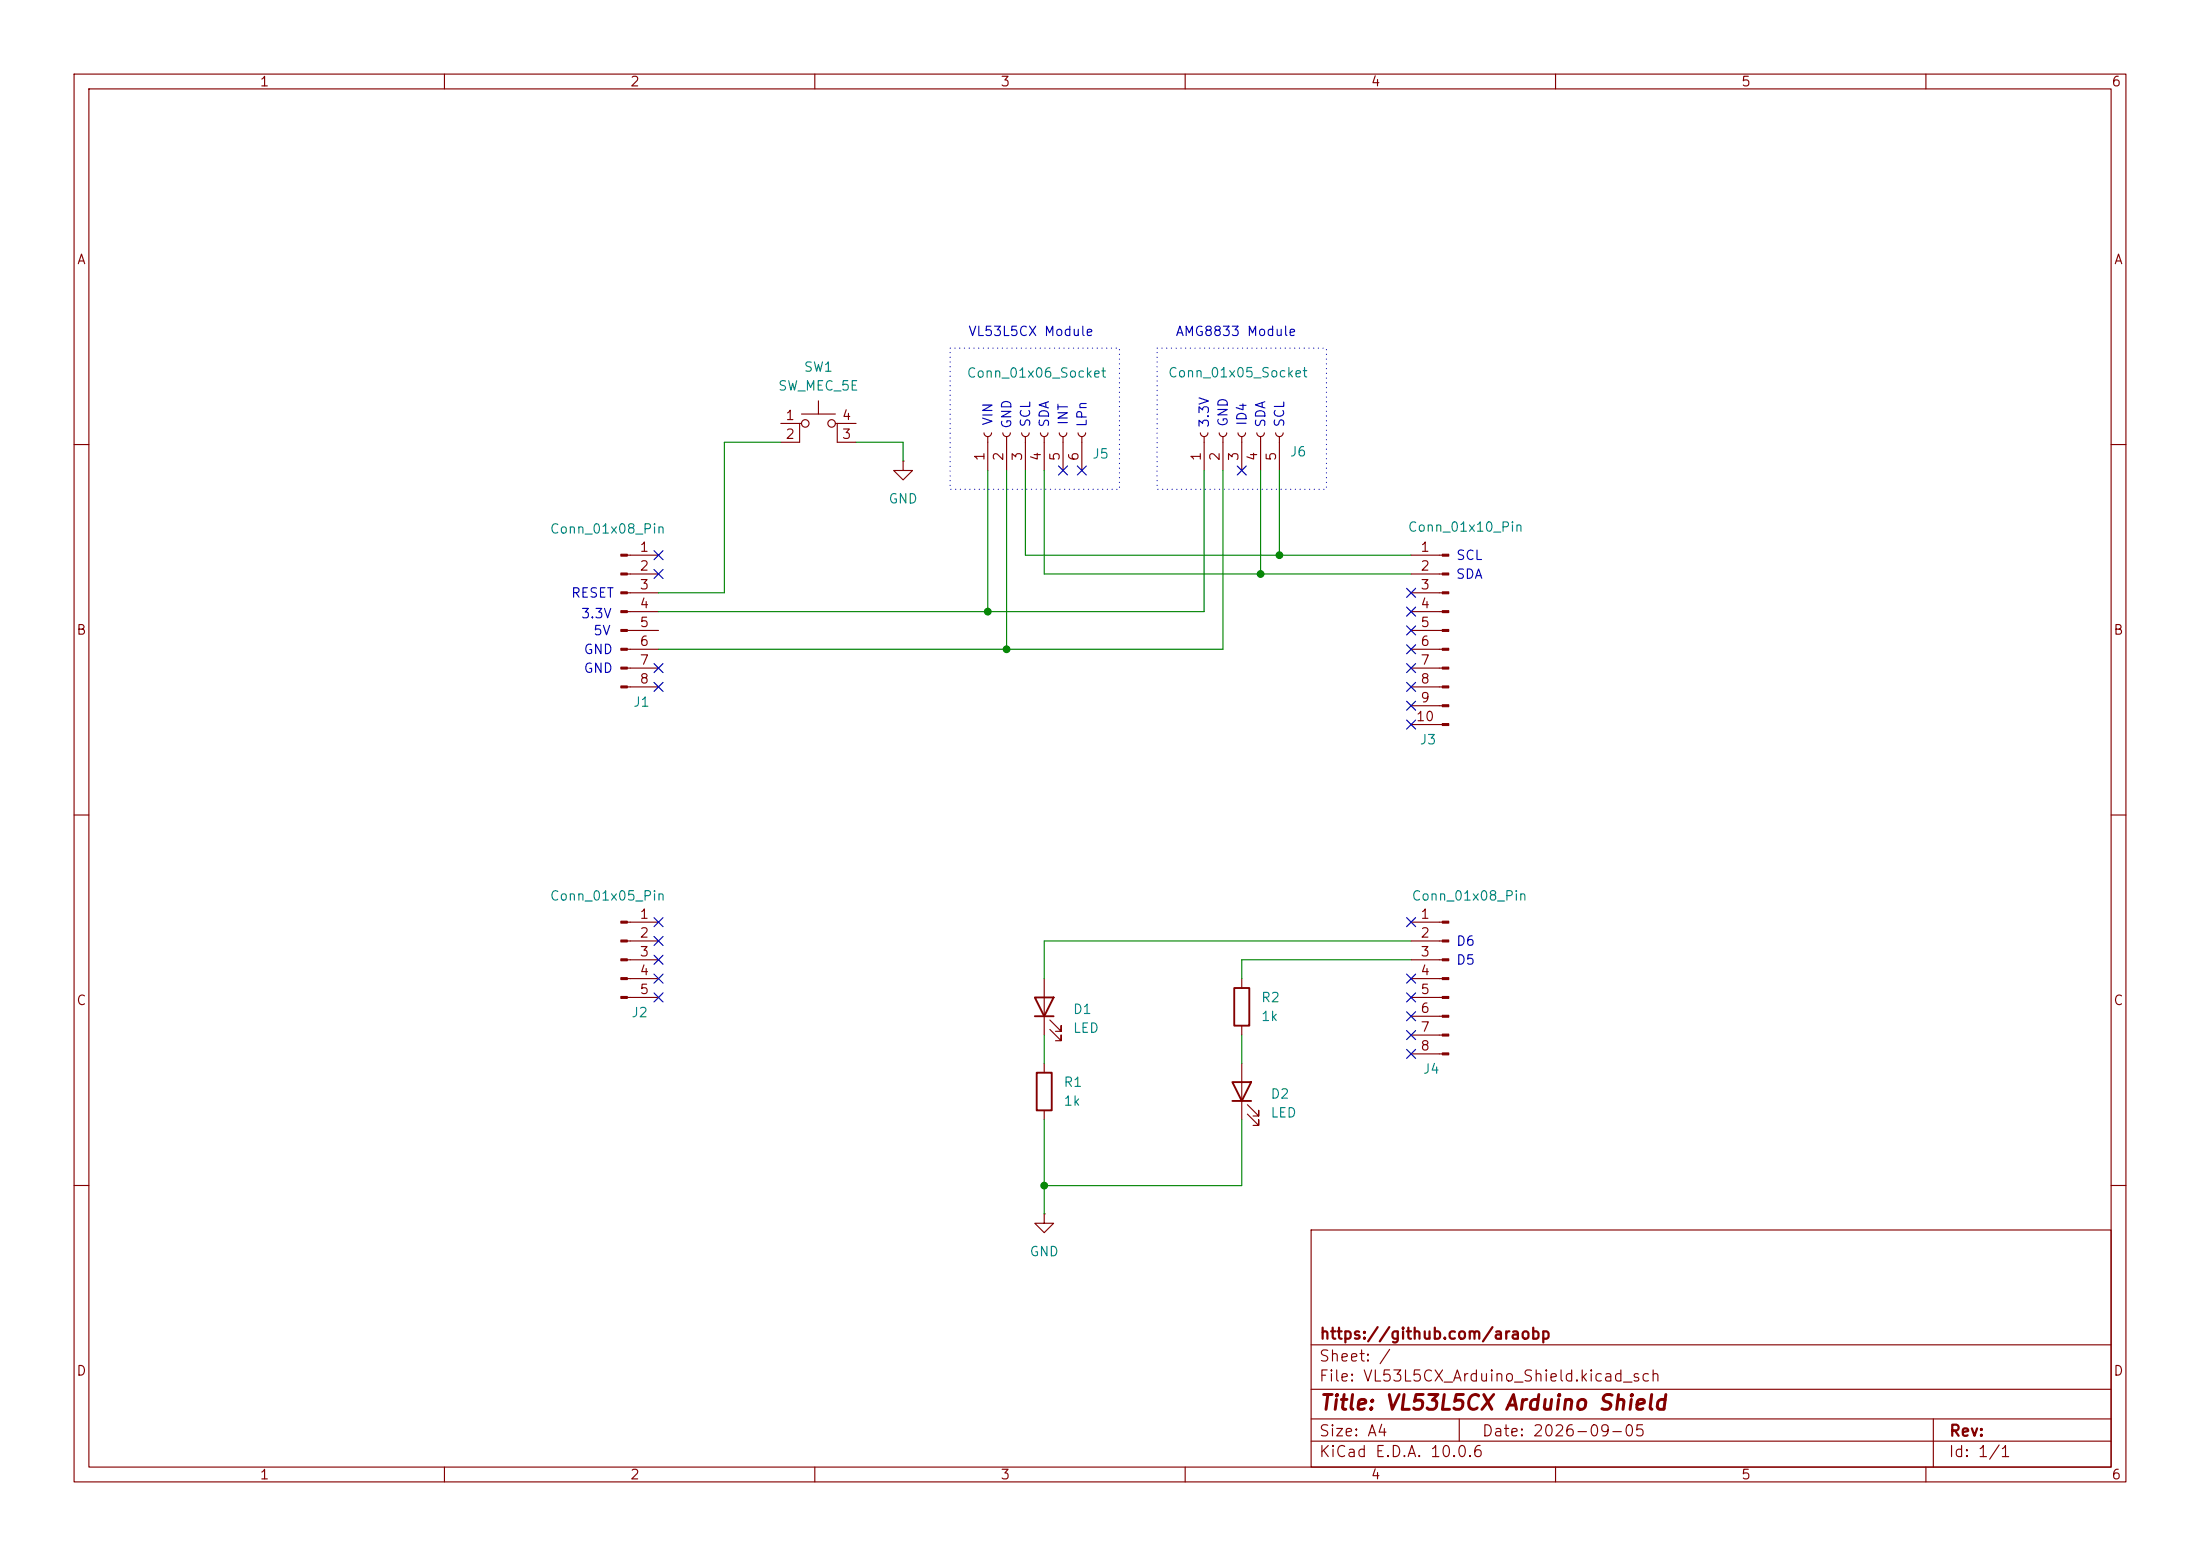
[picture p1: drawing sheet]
(kicad_sch
 (version 20260306)
 (generator "eeschema")
 (generator_version "10.0")
 (paper "A4")
 (title_block
  (title "VL53L5CX Arduino Shield")
  (date "2026-09-05")
  (company "https://github.com/araobp"))
 (lib_symbols
  (symbol "Connector:Conn_01x05_Pin"
   (pin_names
    (offset 1.016) (hide yes)) (exclude_from_sim no) (in_bom yes) (on_board yes)
   (in_pos_files yes)
   (duplicate_pin_numbers_are_jumpers no)
   (property "Reference" "J" (at 0 7.62 0) (show_name no) (do_not_autoplace no) (effects (font (size 1.27 1.27))))
   (property "Value" "Conn_01x05_Pin" (at 0 -7.62 0) (show_name no) (do_not_autoplace no) (effects (font (size 1.27 1.27))))
   (property "Footprint" "" (at 0 0 0) (show_name no) (do_not_autoplace no) (hide yes) (effects (font (size 1.27 1.27))))
   (property "Datasheet" "" (at 0 0 0) (show_name no) (do_not_autoplace no) (hide yes) (effects (font (size 1.27 1.27))))
   (property "Description" "Generic connector, single row, 01x05, script generated" (at 0 0 0) (show_name no) (do_not_autoplace no) (hide yes) (effects (font (size 1.27 1.27))))
   (property "ki_locked" "" (at 0 0 0) (show_name no) (do_not_autoplace no) (effects (font (size 1.27 1.27))))
   (symbol "Conn_01x05_Pin_1_1"
    (rectangle (start 0.8636 5.207) (end 0 4.953) (stroke (width 0.1524) (type default)) (fill (type outline)))
    (rectangle (start 0.8636 2.667) (end 0 2.413) (stroke (width 0.1524) (type default)) (fill (type outline)))
    (rectangle (start 0.8636 0.127) (end 0 -0.127) (stroke (width 0.1524) (type default)) (fill (type outline)))
    (rectangle (start 0.8636 -2.413) (end 0 -2.667) (stroke (width 0.1524) (type default)) (fill (type outline)))
    (rectangle (start 0.8636 -4.953) (end 0 -5.207) (stroke (width 0.1524) (type default)) (fill (type outline)))
    (polyline (pts (xy 1.27 5.08) (xy 0.8636 5.08)) (stroke (width 0.1524) (type default)) (fill (type none)))
    (polyline (pts (xy 1.27 2.54) (xy 0.8636 2.54)) (stroke (width 0.1524) (type default)) (fill (type none)))
    (polyline (pts (xy 1.27 0) (xy 0.8636 0)) (stroke (width 0.1524) (type default)) (fill (type none)))
    (polyline (pts (xy 1.27 -2.54) (xy 0.8636 -2.54)) (stroke (width 0.1524) (type default)) (fill (type none)))
    (polyline (pts (xy 1.27 -5.08) (xy 0.8636 -5.08)) (stroke (width 0.1524) (type default)) (fill (type none)))
    (pin passive line (at 5.08 5.08 180) (length 3.81) (name "Pin_1" (effects (font (size 1.27 1.27)))) (number "1" (effects (font (size 1.27 1.27)))))
    (pin passive line (at 5.08 2.54 180) (length 3.81) (name "Pin_2" (effects (font (size 1.27 1.27)))) (number "2" (effects (font (size 1.27 1.27)))))
    (pin passive line (at 5.08 0 180) (length 3.81) (name "Pin_3" (effects (font (size 1.27 1.27)))) (number "3" (effects (font (size 1.27 1.27)))))
    (pin passive line (at 5.08 -2.54 180) (length 3.81) (name "Pin_4" (effects (font (size 1.27 1.27)))) (number "4" (effects (font (size 1.27 1.27)))))
    (pin passive line (at 5.08 -5.08 180) (length 3.81) (name "Pin_5" (effects (font (size 1.27 1.27)))) (number "5" (effects (font (size 1.27 1.27))))))
   (embedded_fonts no))
  (symbol "Connector:Conn_01x05_Socket"
   (pin_names
    (offset 1.016) (hide yes)) (exclude_from_sim no) (in_bom yes) (on_board yes)
   (in_pos_files yes)
   (duplicate_pin_numbers_are_jumpers no)
   (property "Reference" "J" (at 0 7.62 0) (show_name no) (do_not_autoplace no) (effects (font (size 1.27 1.27))))
   (property "Value" "Conn_01x05_Socket" (at 0 -7.62 0) (show_name no) (do_not_autoplace no) (effects (font (size 1.27 1.27))))
   (property "Footprint" "" (at 0 0 0) (show_name no) (do_not_autoplace no) (hide yes) (effects (font (size 1.27 1.27))))
   (property "Datasheet" "" (at 0 0 0) (show_name no) (do_not_autoplace no) (hide yes) (effects (font (size 1.27 1.27))))
   (property "Description" "Generic connector, single row, 01x05, script generated" (at 0 0 0) (show_name no) (do_not_autoplace no) (hide yes) (effects (font (size 1.27 1.27))))
   (property "ki_locked" "" (at 0 0 0) (show_name no) (do_not_autoplace no) (effects (font (size 1.27 1.27))))
   (symbol "Conn_01x05_Socket_1_1"
    (polyline (pts (xy -1.27 5.08) (xy -0.508 5.08)) (stroke (width 0.1524) (type default)) (fill (type none)))
    (polyline (pts (xy -1.27 2.54) (xy -0.508 2.54)) (stroke (width 0.1524) (type default)) (fill (type none)))
    (polyline (pts (xy -1.27 0) (xy -0.508 0)) (stroke (width 0.1524) (type default)) (fill (type none)))
    (polyline (pts (xy -1.27 -2.54) (xy -0.508 -2.54)) (stroke (width 0.1524) (type default)) (fill (type none)))
    (polyline (pts (xy -1.27 -5.08) (xy -0.508 -5.08)) (stroke (width 0.1524) (type default)) (fill (type none)))
    (arc (start 0 4.572) (mid -0.5058 5.08) (end 0 5.588) (stroke (width 0.1524) (type default)) (fill (type none)))
    (arc (start 0 2.032) (mid -0.5058 2.54) (end 0 3.048) (stroke (width 0.1524) (type default)) (fill (type none)))
    (arc (start 0 -0.508) (mid -0.5058 0) (end 0 0.508) (stroke (width 0.1524) (type default)) (fill (type none)))
    (arc (start 0 -3.048) (mid -0.5058 -2.54) (end 0 -2.032) (stroke (width 0.1524) (type default)) (fill (type none)))
    (arc (start 0 -5.588) (mid -0.5058 -5.08) (end 0 -4.572) (stroke (width 0.1524) (type default)) (fill (type none)))
    (pin passive line (at -5.08 5.08 0) (length 3.81) (name "Pin_1" (effects (font (size 1.27 1.27)))) (number "1" (effects (font (size 1.27 1.27)))))
    (pin passive line (at -5.08 2.54 0) (length 3.81) (name "Pin_2" (effects (font (size 1.27 1.27)))) (number "2" (effects (font (size 1.27 1.27)))))
    (pin passive line (at -5.08 0 0) (length 3.81) (name "Pin_3" (effects (font (size 1.27 1.27)))) (number "3" (effects (font (size 1.27 1.27)))))
    (pin passive line (at -5.08 -2.54 0) (length 3.81) (name "Pin_4" (effects (font (size 1.27 1.27)))) (number "4" (effects (font (size 1.27 1.27)))))
    (pin passive line (at -5.08 -5.08 0) (length 3.81) (name "Pin_5" (effects (font (size 1.27 1.27)))) (number "5" (effects (font (size 1.27 1.27))))))
   (embedded_fonts no))
  (symbol "Connector:Conn_01x06_Socket"
   (pin_names
    (offset 1.016) (hide yes)) (exclude_from_sim no) (in_bom yes) (on_board yes)
   (in_pos_files yes)
   (duplicate_pin_numbers_are_jumpers no)
   (property "Reference" "J" (at 0 7.62 0) (show_name no) (do_not_autoplace no) (effects (font (size 1.27 1.27))))
   (property "Value" "Conn_01x06_Socket" (at 0 -10.16 0) (show_name no) (do_not_autoplace no) (effects (font (size 1.27 1.27))))
   (property "Footprint" "" (at 0 0 0) (show_name no) (do_not_autoplace no) (hide yes) (effects (font (size 1.27 1.27))))
   (property "Datasheet" "" (at 0 0 0) (show_name no) (do_not_autoplace no) (hide yes) (effects (font (size 1.27 1.27))))
   (property "Description" "Generic connector, single row, 01x06, script generated" (at 0 0 0) (show_name no) (do_not_autoplace no) (hide yes) (effects (font (size 1.27 1.27))))
   (property "ki_locked" "" (at 0 0 0) (show_name no) (do_not_autoplace no) (effects (font (size 1.27 1.27))))
   (symbol "Conn_01x06_Socket_1_1"
    (polyline (pts (xy -1.27 5.08) (xy -0.508 5.08)) (stroke (width 0.1524) (type default)) (fill (type none)))
    (polyline (pts (xy -1.27 2.54) (xy -0.508 2.54)) (stroke (width 0.1524) (type default)) (fill (type none)))
    (polyline (pts (xy -1.27 0) (xy -0.508 0)) (stroke (width 0.1524) (type default)) (fill (type none)))
    (polyline (pts (xy -1.27 -2.54) (xy -0.508 -2.54)) (stroke (width 0.1524) (type default)) (fill (type none)))
    (polyline (pts (xy -1.27 -5.08) (xy -0.508 -5.08)) (stroke (width 0.1524) (type default)) (fill (type none)))
    (polyline (pts (xy -1.27 -7.62) (xy -0.508 -7.62)) (stroke (width 0.1524) (type default)) (fill (type none)))
    (arc (start 0 4.572) (mid -0.5058 5.08) (end 0 5.588) (stroke (width 0.1524) (type default)) (fill (type none)))
    (arc (start 0 2.032) (mid -0.5058 2.54) (end 0 3.048) (stroke (width 0.1524) (type default)) (fill (type none)))
    (arc (start 0 -0.508) (mid -0.5058 0) (end 0 0.508) (stroke (width 0.1524) (type default)) (fill (type none)))
    (arc (start 0 -3.048) (mid -0.5058 -2.54) (end 0 -2.032) (stroke (width 0.1524) (type default)) (fill (type none)))
    (arc (start 0 -5.588) (mid -0.5058 -5.08) (end 0 -4.572) (stroke (width 0.1524) (type default)) (fill (type none)))
    (arc (start 0 -8.128) (mid -0.5058 -7.62) (end 0 -7.112) (stroke (width 0.1524) (type default)) (fill (type none)))
    (pin passive line (at -5.08 5.08 0) (length 3.81) (name "Pin_1" (effects (font (size 1.27 1.27)))) (number "1" (effects (font (size 1.27 1.27)))))
    (pin passive line (at -5.08 2.54 0) (length 3.81) (name "Pin_2" (effects (font (size 1.27 1.27)))) (number "2" (effects (font (size 1.27 1.27)))))
    (pin passive line (at -5.08 0 0) (length 3.81) (name "Pin_3" (effects (font (size 1.27 1.27)))) (number "3" (effects (font (size 1.27 1.27)))))
    (pin passive line (at -5.08 -2.54 0) (length 3.81) (name "Pin_4" (effects (font (size 1.27 1.27)))) (number "4" (effects (font (size 1.27 1.27)))))
    (pin passive line (at -5.08 -5.08 0) (length 3.81) (name "Pin_5" (effects (font (size 1.27 1.27)))) (number "5" (effects (font (size 1.27 1.27)))))
    (pin passive line (at -5.08 -7.62 0) (length 3.81) (name "Pin_6" (effects (font (size 1.27 1.27)))) (number "6" (effects (font (size 1.27 1.27))))))
   (embedded_fonts no))
  (symbol "Connector:Conn_01x08_Pin"
   (pin_names
    (offset 1.016) (hide yes)) (exclude_from_sim no) (in_bom yes) (on_board yes)
   (in_pos_files yes)
   (duplicate_pin_numbers_are_jumpers no)
   (property "Reference" "J" (at 0 10.16 0) (show_name no) (do_not_autoplace no) (effects (font (size 1.27 1.27))))
   (property "Value" "Conn_01x08_Pin" (at 0 -12.7 0) (show_name no) (do_not_autoplace no) (effects (font (size 1.27 1.27))))
   (property "Footprint" "" (at 0 0 0) (show_name no) (do_not_autoplace no) (hide yes) (effects (font (size 1.27 1.27))))
   (property "Datasheet" "" (at 0 0 0) (show_name no) (do_not_autoplace no) (hide yes) (effects (font (size 1.27 1.27))))
   (property "Description" "Generic connector, single row, 01x08, script generated" (at 0 0 0) (show_name no) (do_not_autoplace no) (hide yes) (effects (font (size 1.27 1.27))))
   (property "ki_locked" "" (at 0 0 0) (show_name no) (do_not_autoplace no) (effects (font (size 1.27 1.27))))
   (symbol "Conn_01x08_Pin_1_1"
    (rectangle (start 0.8636 7.747) (end 0 7.493) (stroke (width 0.1524) (type default)) (fill (type outline)))
    (rectangle (start 0.8636 5.207) (end 0 4.953) (stroke (width 0.1524) (type default)) (fill (type outline)))
    (rectangle (start 0.8636 2.667) (end 0 2.413) (stroke (width 0.1524) (type default)) (fill (type outline)))
    (rectangle (start 0.8636 0.127) (end 0 -0.127) (stroke (width 0.1524) (type default)) (fill (type outline)))
    (rectangle (start 0.8636 -2.413) (end 0 -2.667) (stroke (width 0.1524) (type default)) (fill (type outline)))
    (rectangle (start 0.8636 -4.953) (end 0 -5.207) (stroke (width 0.1524) (type default)) (fill (type outline)))
    (rectangle (start 0.8636 -7.493) (end 0 -7.747) (stroke (width 0.1524) (type default)) (fill (type outline)))
    (rectangle (start 0.8636 -10.033) (end 0 -10.287) (stroke (width 0.1524) (type default)) (fill (type outline)))
    (polyline (pts (xy 1.27 7.62) (xy 0.8636 7.62)) (stroke (width 0.1524) (type default)) (fill (type none)))
    (polyline (pts (xy 1.27 5.08) (xy 0.8636 5.08)) (stroke (width 0.1524) (type default)) (fill (type none)))
    (polyline (pts (xy 1.27 2.54) (xy 0.8636 2.54)) (stroke (width 0.1524) (type default)) (fill (type none)))
    (polyline (pts (xy 1.27 0) (xy 0.8636 0)) (stroke (width 0.1524) (type default)) (fill (type none)))
    (polyline (pts (xy 1.27 -2.54) (xy 0.8636 -2.54)) (stroke (width 0.1524) (type default)) (fill (type none)))
    (polyline (pts (xy 1.27 -5.08) (xy 0.8636 -5.08)) (stroke (width 0.1524) (type default)) (fill (type none)))
    (polyline (pts (xy 1.27 -7.62) (xy 0.8636 -7.62)) (stroke (width 0.1524) (type default)) (fill (type none)))
    (polyline (pts (xy 1.27 -10.16) (xy 0.8636 -10.16)) (stroke (width 0.1524) (type default)) (fill (type none)))
    (pin passive line (at 5.08 7.62 180) (length 3.81) (name "Pin_1" (effects (font (size 1.27 1.27)))) (number "1" (effects (font (size 1.27 1.27)))))
    (pin passive line (at 5.08 5.08 180) (length 3.81) (name "Pin_2" (effects (font (size 1.27 1.27)))) (number "2" (effects (font (size 1.27 1.27)))))
    (pin passive line (at 5.08 2.54 180) (length 3.81) (name "Pin_3" (effects (font (size 1.27 1.27)))) (number "3" (effects (font (size 1.27 1.27)))))
    (pin passive line (at 5.08 0 180) (length 3.81) (name "Pin_4" (effects (font (size 1.27 1.27)))) (number "4" (effects (font (size 1.27 1.27)))))
    (pin passive line (at 5.08 -2.54 180) (length 3.81) (name "Pin_5" (effects (font (size 1.27 1.27)))) (number "5" (effects (font (size 1.27 1.27)))))
    (pin passive line (at 5.08 -5.08 180) (length 3.81) (name "Pin_6" (effects (font (size 1.27 1.27)))) (number "6" (effects (font (size 1.27 1.27)))))
    (pin passive line (at 5.08 -7.62 180) (length 3.81) (name "Pin_7" (effects (font (size 1.27 1.27)))) (number "7" (effects (font (size 1.27 1.27)))))
    (pin passive line (at 5.08 -10.16 180) (length 3.81) (name "Pin_8" (effects (font (size 1.27 1.27)))) (number "8" (effects (font (size 1.27 1.27))))))
   (embedded_fonts no))
  (symbol "Connector:Conn_01x10_Pin"
   (pin_names
    (offset 1.016) (hide yes)) (exclude_from_sim no) (in_bom yes) (on_board yes)
   (in_pos_files yes)
   (duplicate_pin_numbers_are_jumpers no)
   (property "Reference" "J" (at 0 12.7 0) (show_name no) (do_not_autoplace no) (effects (font (size 1.27 1.27))))
   (property "Value" "Conn_01x10_Pin" (at 0 -15.24 0) (show_name no) (do_not_autoplace no) (effects (font (size 1.27 1.27))))
   (property "Footprint" "" (at 0 0 0) (show_name no) (do_not_autoplace no) (hide yes) (effects (font (size 1.27 1.27))))
   (property "Datasheet" "" (at 0 0 0) (show_name no) (do_not_autoplace no) (hide yes) (effects (font (size 1.27 1.27))))
   (property "Description" "Generic connector, single row, 01x10, script generated" (at 0 0 0) (show_name no) (do_not_autoplace no) (hide yes) (effects (font (size 1.27 1.27))))
   (property "ki_locked" "" (at 0 0 0) (show_name no) (do_not_autoplace no) (effects (font (size 1.27 1.27))))
   (symbol "Conn_01x10_Pin_1_1"
    (rectangle (start 0.8636 10.287) (end 0 10.033) (stroke (width 0.1524) (type default)) (fill (type outline)))
    (rectangle (start 0.8636 7.747) (end 0 7.493) (stroke (width 0.1524) (type default)) (fill (type outline)))
    (rectangle (start 0.8636 5.207) (end 0 4.953) (stroke (width 0.1524) (type default)) (fill (type outline)))
    (rectangle (start 0.8636 2.667) (end 0 2.413) (stroke (width 0.1524) (type default)) (fill (type outline)))
    (rectangle (start 0.8636 0.127) (end 0 -0.127) (stroke (width 0.1524) (type default)) (fill (type outline)))
    (rectangle (start 0.8636 -2.413) (end 0 -2.667) (stroke (width 0.1524) (type default)) (fill (type outline)))
    (rectangle (start 0.8636 -4.953) (end 0 -5.207) (stroke (width 0.1524) (type default)) (fill (type outline)))
    (rectangle (start 0.8636 -7.493) (end 0 -7.747) (stroke (width 0.1524) (type default)) (fill (type outline)))
    (rectangle (start 0.8636 -10.033) (end 0 -10.287) (stroke (width 0.1524) (type default)) (fill (type outline)))
    (rectangle (start 0.8636 -12.573) (end 0 -12.827) (stroke (width 0.1524) (type default)) (fill (type outline)))
    (polyline (pts (xy 1.27 10.16) (xy 0.8636 10.16)) (stroke (width 0.1524) (type default)) (fill (type none)))
    (polyline (pts (xy 1.27 7.62) (xy 0.8636 7.62)) (stroke (width 0.1524) (type default)) (fill (type none)))
    (polyline (pts (xy 1.27 5.08) (xy 0.8636 5.08)) (stroke (width 0.1524) (type default)) (fill (type none)))
    (polyline (pts (xy 1.27 2.54) (xy 0.8636 2.54)) (stroke (width 0.1524) (type default)) (fill (type none)))
    (polyline (pts (xy 1.27 0) (xy 0.8636 0)) (stroke (width 0.1524) (type default)) (fill (type none)))
    (polyline (pts (xy 1.27 -2.54) (xy 0.8636 -2.54)) (stroke (width 0.1524) (type default)) (fill (type none)))
    (polyline (pts (xy 1.27 -5.08) (xy 0.8636 -5.08)) (stroke (width 0.1524) (type default)) (fill (type none)))
    (polyline (pts (xy 1.27 -7.62) (xy 0.8636 -7.62)) (stroke (width 0.1524) (type default)) (fill (type none)))
    (polyline (pts (xy 1.27 -10.16) (xy 0.8636 -10.16)) (stroke (width 0.1524) (type default)) (fill (type none)))
    (polyline (pts (xy 1.27 -12.7) (xy 0.8636 -12.7)) (stroke (width 0.1524) (type default)) (fill (type none)))
    (pin passive line (at 5.08 10.16 180) (length 3.81) (name "Pin_1" (effects (font (size 1.27 1.27)))) (number "1" (effects (font (size 1.27 1.27)))))
    (pin passive line (at 5.08 7.62 180) (length 3.81) (name "Pin_2" (effects (font (size 1.27 1.27)))) (number "2" (effects (font (size 1.27 1.27)))))
    (pin passive line (at 5.08 5.08 180) (length 3.81) (name "Pin_3" (effects (font (size 1.27 1.27)))) (number "3" (effects (font (size 1.27 1.27)))))
    (pin passive line (at 5.08 2.54 180) (length 3.81) (name "Pin_4" (effects (font (size 1.27 1.27)))) (number "4" (effects (font (size 1.27 1.27)))))
    (pin passive line (at 5.08 0 180) (length 3.81) (name "Pin_5" (effects (font (size 1.27 1.27)))) (number "5" (effects (font (size 1.27 1.27)))))
    (pin passive line (at 5.08 -2.54 180) (length 3.81) (name "Pin_6" (effects (font (size 1.27 1.27)))) (number "6" (effects (font (size 1.27 1.27)))))
    (pin passive line (at 5.08 -5.08 180) (length 3.81) (name "Pin_7" (effects (font (size 1.27 1.27)))) (number "7" (effects (font (size 1.27 1.27)))))
    (pin passive line (at 5.08 -7.62 180) (length 3.81) (name "Pin_8" (effects (font (size 1.27 1.27)))) (number "8" (effects (font (size 1.27 1.27)))))
    (pin passive line (at 5.08 -10.16 180) (length 3.81) (name "Pin_9" (effects (font (size 1.27 1.27)))) (number "9" (effects (font (size 1.27 1.27)))))
    (pin passive line (at 5.08 -12.7 180) (length 3.81) (name "Pin_10" (effects (font (size 1.27 1.27)))) (number "10" (effects (font (size 1.27 1.27))))))
   (embedded_fonts no))
  (symbol "Device:LED"
   (pin_numbers (hide yes))
   (pin_names
    (offset 1.016) (hide yes)) (exclude_from_sim no) (in_bom yes) (on_board yes)
   (in_pos_files yes)
   (duplicate_pin_numbers_are_jumpers no)
   (property "Reference" "D" (at 0 2.54 0) (show_name no) (do_not_autoplace no) (effects (font (size 1.27 1.27))))
   (property "Value" "LED" (at 0 -2.54 0) (show_name no) (do_not_autoplace no) (effects (font (size 1.27 1.27))))
   (property "Footprint" "" (at 0 0 0) (show_name no) (do_not_autoplace no) (hide yes) (effects (font (size 1.27 1.27))))
   (property "Datasheet" "" (at 0 0 0) (show_name no) (do_not_autoplace no) (hide yes) (effects (font (size 1.27 1.27))))
   (property "Description" "Light emitting diode" (at 0 0 0) (show_name no) (do_not_autoplace no) (hide yes) (effects (font (size 1.27 1.27))))
   (property "Sim.Pins" "1=K 2=A" (at 0 0 0) (show_name no) (do_not_autoplace no) (hide yes) (effects (font (size 1.27 1.27))))
   (symbol "LED_0_1"
    (polyline (pts (xy -3.048 -0.762) (xy -4.572 -2.286) (xy -3.81 -2.286) (xy -4.572 -2.286) (xy -4.572 -1.524)) (stroke (width 0) (type default)) (fill (type none)))
    (polyline (pts (xy -1.778 -0.762) (xy -3.302 -2.286) (xy -2.54 -2.286) (xy -3.302 -2.286) (xy -3.302 -1.524)) (stroke (width 0) (type default)) (fill (type none)))
    (polyline (pts (xy -1.27 0) (xy 1.27 0)) (stroke (width 0) (type default)) (fill (type none)))
    (polyline (pts (xy -1.27 -1.27) (xy -1.27 1.27)) (stroke (width 0.254) (type default)) (fill (type none)))
    (polyline (pts (xy 1.27 -1.27) (xy 1.27 1.27) (xy -1.27 0) (xy 1.27 -1.27)) (stroke (width 0.254) (type default)) (fill (type none))))
   (symbol "LED_1_1"
    (pin passive line (at -3.81 0 0) (length 2.54) (name "K" (effects (font (size 1.27 1.27)))) (number "1" (effects (font (size 1.27 1.27)))))
    (pin passive line (at 3.81 0 180) (length 2.54) (name "A" (effects (font (size 1.27 1.27)))) (number "2" (effects (font (size 1.27 1.27))))))
   (embedded_fonts no))
  (symbol "Device:R"
   (pin_numbers (hide yes))
   (pin_names
    (offset 0)) (exclude_from_sim no) (in_bom yes) (on_board yes)
   (in_pos_files yes)
   (duplicate_pin_numbers_are_jumpers no)
   (property "Reference" "R" (at 2.032 0 90) (show_name no) (do_not_autoplace no) (effects (font (size 1.27 1.27))))
   (property "Value" "R" (at 0 0 90) (show_name no) (do_not_autoplace no) (effects (font (size 1.27 1.27))))
   (property "Footprint" "" (at -1.778 0 90) (show_name no) (do_not_autoplace no) (hide yes) (effects (font (size 1.27 1.27))))
   (property "Datasheet" "" (at 0 0 0) (show_name no) (do_not_autoplace no) (hide yes) (effects (font (size 1.27 1.27))))
   (property "Description" "Resistor" (at 0 0 0) (show_name no) (do_not_autoplace no) (hide yes) (effects (font (size 1.27 1.27))))
   (symbol "R_0_1"
    (rectangle (start -1.016 -2.54) (end 1.016 2.54) (stroke (width 0.254) (type default)) (fill (type none))))
   (symbol "R_1_1"
    (pin passive line (at 0 3.81 270) (length 1.27) (name "" (effects (font (size 1.27 1.27)))) (number "1" (effects (font (size 1.27 1.27)))))
    (pin passive line (at 0 -3.81 90) (length 1.27) (name "" (effects (font (size 1.27 1.27)))) (number "2" (effects (font (size 1.27 1.27))))))
   (embedded_fonts no))
  (symbol "Switch:SW_MEC_5E"
   (pin_names
    (offset 1.016) (hide yes)) (exclude_from_sim no) (in_bom yes) (on_board yes)
   (in_pos_files yes)
   (duplicate_pin_numbers_are_jumpers no)
   (property "Reference" "SW" (at 0.635 5.715 0) (show_name no) (do_not_autoplace no) (effects (font (size 1.27 1.27)) (justify left)))
   (property "Value" "SW_MEC_5E" (at 0 -3.175 0) (show_name no) (do_not_autoplace no) (effects (font (size 1.27 1.27))))
   (property "Footprint" "" (at 0 7.62 0) (show_name no) (do_not_autoplace no) (hide yes) (effects (font (size 1.27 1.27))))
   (property "Datasheet" "https://www.apem.com/medias/download/MEC_switches_serie_MULTIMEC5E.pdf" (at 0 7.62 0) (show_name no) (do_not_autoplace no) (hide yes) (effects (font (size 1.27 1.27))))
   (property "Description" "MEC 5E single pole normally-open tactile switch" (at 0 0 0) (show_name no) (do_not_autoplace no) (hide yes) (effects (font (size 1.27 1.27))))
   (symbol "SW_MEC_5E_0_1"
    (polyline (pts (xy -2.54 0) (xy -2.54 2.54) (xy -2.286 2.54)) (stroke (width 0) (type default)) (fill (type none)))
    (polyline (pts (xy -2.286 3.81) (xy 2.286 3.81)) (stroke (width 0) (type default)) (fill (type none)))
    (circle (center -1.778 2.54) (radius 0.508) (stroke (width 0) (type default)) (fill (type none)))
    (polyline (pts (xy 0 3.81) (xy 0 5.588)) (stroke (width 0) (type default)) (fill (type none)))
    (circle (center 1.778 2.54) (radius 0.508) (stroke (width 0) (type default)) (fill (type none)))
    (polyline (pts (xy 2.54 0) (xy 2.54 2.54) (xy 2.286 2.54)) (stroke (width 0) (type default)) (fill (type none)))
    (pin passive line (at -5.08 2.54 0) (length 2.54) (name "1" (effects (font (size 1.27 1.27)))) (number "1" (effects (font (size 1.27 1.27)))))
    (pin passive line (at -5.08 0 0) (length 2.54) (name "2" (effects (font (size 1.27 1.27)))) (number "2" (effects (font (size 1.27 1.27)))))
    (pin passive line (at 5.08 0 180) (length 2.54) (name "K" (effects (font (size 1.27 1.27)))) (number "3" (effects (font (size 1.27 1.27)))))
    (pin passive line (at 5.08 2.54 180) (length 2.54) (name "A" (effects (font (size 1.27 1.27)))) (number "4" (effects (font (size 1.27 1.27))))))
   (embedded_fonts no))
  (symbol "power:GND"
   (power global)
   (pin_numbers (hide yes))
   (pin_names
    (offset 0) (hide yes)) (exclude_from_sim no) (in_bom yes) (on_board yes)
   (in_pos_files yes)
   (duplicate_pin_numbers_are_jumpers no)
   (property "Reference" "#PWR" (at 0 -6.35 0) (show_name no) (do_not_autoplace no) (hide yes) (effects (font (size 1.27 1.27))))
   (property "Value" "GND" (at 0 -3.81 0) (show_name no) (do_not_autoplace no) (effects (font (size 1.27 1.27))))
   (property "Footprint" "" (at 0 0 0) (show_name no) (do_not_autoplace no) (hide yes) (effects (font (size 1.27 1.27))))
   (property "Datasheet" "" (at 0 0 0) (show_name no) (do_not_autoplace no) (hide yes) (effects (font (size 1.27 1.27))))
   (property "Description" "Power symbol creates a global label with name \"GND\" , ground" (at 0 0 0) (show_name no) (do_not_autoplace no) (hide yes) (effects (font (size 1.27 1.27))))
   (symbol "GND_0_1"
    (polyline (pts (xy 0 0) (xy 0 -1.27) (xy 1.27 -1.27) (xy 0 -2.54) (xy -1.27 -1.27) (xy 0 -1.27)) (stroke (width 0) (type default)) (fill (type none))))
   (symbol "GND_1_1"
    (pin power_in line (at 0 0 270) (length 0) (name "" (effects (font (size 1.27 1.27)))) (number "1" (effects (font (size 1.27 1.27))))))
   (embedded_fonts no)))
 (rectangle
  (start 128.27 46.99)
  (end 151.13 66.04)
  (stroke (width 0) (type dot))
  (fill (type none)))
 (rectangle
  (start 156.21 46.99)
  (end 179.07 66.04)
  (stroke (width 0) (type dot))
  (fill (type none)))
 (text "VL53L5CX Module"
  (exclude_from_sim no)
  (at 139.192 44.958 0)
  (effects (font (size 1.27 1.27))))
 (text ""
  (exclude_from_sim no)
  (at 136.144 55.88 90)
  (effects (font (size 1.27 1.27))))
 (text "ID4"
  (exclude_from_sim no)
  (at 167.64 56.134 90)
  (effects (font (size 1.27 1.27))))
 (text "SDA"
  (exclude_from_sim no)
  (at 170.18 56.134 90)
  (effects (font (size 1.27 1.27))))
 (text "VIN\n"
  (exclude_from_sim no)
  (at 133.35 56.134 90)
  (effects (font (size 1.27 1.27))))
 (text ""
  (exclude_from_sim no)
  (at 143.256 55.626 90)
  (effects (font (size 1.27 1.27)) (justify bottom)))
 (text "AMG8833 Module"
  (exclude_from_sim no)
  (at 166.878 44.958 0)
  (effects (font (size 1.27 1.27))))
 (text "SCL"
  (exclude_from_sim no)
  (at 198.374 75.184 0)
  (effects (font (size 1.27 1.27))))
 (text "3.3V\n"
  (exclude_from_sim no)
  (at 80.518 83.058 0)
  (effects (font (size 1.27 1.27))))
 (text "SDA"
  (exclude_from_sim no)
  (at 140.97 56.134 90)
  (effects (font (size 1.27 1.27))))
 (text "5V"
  (exclude_from_sim no)
  (at 81.28 85.344 0)
  (effects (font (size 1.27 1.27))))
 (text "SCL"
  (exclude_from_sim no)
  (at 138.43 56.134 90)
  (effects (font (size 1.27 1.27))))
 (text "GND"
  (exclude_from_sim no)
  (at 80.772 90.424 0)
  (effects (font (size 1.27 1.27))))
 (text "D5"
  (exclude_from_sim no)
  (at 197.866 129.794 0)
  (effects (font (size 1.27 1.27))))
 (text "RESET"
  (exclude_from_sim no)
  (at 80.01 80.264 0)
  (effects (font (size 1.27 1.27))))
 (text "GND\n"
  (exclude_from_sim no)
  (at 80.772 87.884 0)
  (effects (font (size 1.27 1.27))))
 (text "INT"
  (exclude_from_sim no)
  (at 143.51 56.134 90)
  (effects (font (size 1.27 1.27))))
 (text "D6"
  (exclude_from_sim no)
  (at 197.866 127.254 0)
  (effects (font (size 1.27 1.27))))
 (text "SDA\n"
  (exclude_from_sim no)
  (at 198.374 77.724 0)
  (effects (font (size 1.27 1.27))))
 (text "LPn"
  (exclude_from_sim no)
  (at 146.05 56.134 90)
  (effects (font (size 1.27 1.27))))
 (text "3.3V"
  (exclude_from_sim no)
  (at 162.56 55.88 90)
  (effects (font (size 1.27 1.27))))
 (text "GND\n"
  (exclude_from_sim no)
  (at 135.89 56.134 90)
  (effects (font (size 1.27 1.27))))
 (text ""
  (exclude_from_sim no)
  (at 133.604 55.88 90)
  (effects (font (size 1.27 1.27))))
 (text "SCL"
  (exclude_from_sim no)
  (at 172.72 56.134 90)
  (effects (font (size 1.27 1.27))))
 (text "GND"
  (exclude_from_sim no)
  (at 165.1 55.88 90)
  (effects (font (size 1.27 1.27))))
 (junction
  (at 170.18 77.47)
  (diameter 0)
  (color 0 0 0 0))
 (junction
  (at 140.97 160.02)
  (diameter 0)
  (color 0 0 0 0))
 (junction
  (at 172.72 74.93)
  (diameter 0)
  (color 0 0 0 0))
 (junction
  (at 135.89 87.63)
  (diameter 0)
  (color 0 0 0 0))
 (junction
  (at 133.35 82.55)
  (diameter 0)
  (color 0 0 0 0))
 (no_connect
  (at 190.5 97.79))
 (no_connect
  (at 190.5 82.55))
 (no_connect
  (at 190.5 92.71))
 (no_connect
  (at 190.5 90.17))
 (no_connect
  (at 88.9 127))
 (no_connect
  (at 143.51 63.5))
 (no_connect
  (at 88.9 134.62))
 (no_connect
  (at 88.9 92.71))
 (no_connect
  (at 88.9 129.54))
 (no_connect
  (at 190.5 124.46))
 (no_connect
  (at 146.05 63.5))
 (no_connect
  (at 190.5 142.24))
 (no_connect
  (at 190.5 139.7))
 (no_connect
  (at 190.5 137.16))
 (no_connect
  (at 88.9 124.46))
 (no_connect
  (at 190.5 80.01))
 (no_connect
  (at 190.5 87.63))
 (no_connect
  (at 88.9 74.93))
 (no_connect
  (at 190.5 132.08))
 (no_connect
  (at 88.9 77.47))
 (no_connect
  (at 88.9 132.08))
 (no_connect
  (at 190.5 95.25))
 (no_connect
  (at 190.5 134.62))
 (no_connect
  (at 88.9 90.17))
 (no_connect
  (at 167.64 63.5))
 (no_connect
  (at 190.5 85.09))
 (wire
  (pts (xy 140.97 127) (xy 140.97 132.08))
  (stroke (width 0) (type default)))
 (wire
  (pts (xy 140.97 139.7) (xy 140.97 143.51))
  (stroke (width 0) (type default)))
 (wire
  (pts (xy 190.5 127) (xy 140.97 127))
  (stroke (width 0) (type default)))
 (wire
  (pts (xy 170.18 77.47) (xy 140.97 77.47))
  (stroke (width 0) (type default)))
 (wire
  (pts (xy 121.92 59.69) (xy 121.92 62.23))
  (stroke (width 0) (type default)))
 (wire
  (pts (xy 88.9 87.63) (xy 135.89 87.63))
  (stroke (width 0) (type default)))
 (wire
  (pts (xy 88.9 82.55) (xy 133.35 82.55))
  (stroke (width 0) (type default)))
 (wire
  (pts (xy 140.97 77.47) (xy 140.97 63.5))
  (stroke (width 0) (type default)))
 (wire
  (pts (xy 167.64 151.13) (xy 167.64 160.02))
  (stroke (width 0) (type default)))
 (wire
  (pts (xy 172.72 74.93) (xy 138.43 74.93))
  (stroke (width 0) (type default)))
 (wire
  (pts (xy 162.56 63.5) (xy 162.56 82.55))
  (stroke (width 0) (type default)))
 (wire
  (pts (xy 165.1 63.5) (xy 165.1 87.63))
  (stroke (width 0) (type default)))
 (wire
  (pts (xy 88.9 80.01) (xy 97.79 80.01))
  (stroke (width 0) (type default)))
 (wire
  (pts (xy 97.79 80.01) (xy 97.79 59.69))
  (stroke (width 0) (type default)))
 (wire
  (pts (xy 165.1 87.63) (xy 135.89 87.63))
  (stroke (width 0) (type default)))
 (wire
  (pts (xy 140.97 160.02) (xy 140.97 163.83))
  (stroke (width 0) (type default)))
 (wire
  (pts (xy 140.97 160.02) (xy 167.64 160.02))
  (stroke (width 0) (type default)))
 (wire
  (pts (xy 172.72 63.5) (xy 172.72 74.93))
  (stroke (width 0) (type default)))
 (wire
  (pts (xy 115.57 59.69) (xy 121.92 59.69))
  (stroke (width 0) (type default)))
 (wire
  (pts (xy 135.89 87.63) (xy 135.89 63.5))
  (stroke (width 0) (type default)))
 (wire
  (pts (xy 190.5 74.93) (xy 172.72 74.93))
  (stroke (width 0) (type default)))
 (wire
  (pts (xy 140.97 151.13) (xy 140.97 160.02))
  (stroke (width 0) (type default)))
 (wire
  (pts (xy 167.64 129.54) (xy 190.5 129.54))
  (stroke (width 0) (type default)))
 (wire
  (pts (xy 167.64 132.08) (xy 167.64 129.54))
  (stroke (width 0) (type default)))
 (wire
  (pts (xy 167.64 139.7) (xy 167.64 143.51))
  (stroke (width 0) (type default)))
 (wire
  (pts (xy 97.79 59.69) (xy 105.41 59.69))
  (stroke (width 0) (type default)))
 (wire
  (pts (xy 133.35 63.5) (xy 133.35 82.55))
  (stroke (width 0) (type default)))
 (wire
  (pts (xy 170.18 63.5) (xy 170.18 77.47))
  (stroke (width 0) (type default)))
 (wire
  (pts (xy 138.43 74.93) (xy 138.43 63.5))
  (stroke (width 0) (type default)))
 (wire
  (pts (xy 133.35 82.55) (xy 162.56 82.55))
  (stroke (width 0) (type default)))
 (wire
  (pts (xy 190.5 77.47) (xy 170.18 77.47))
  (stroke (width 0) (type default)))
 (symbol
  (lib_id "Connector:Conn_01x05_Pin")
  (at 83.82 129.54 0)
  (unit 1)
  (body_style 1)
  (exclude_from_sim no)
  (in_bom yes)
  (on_board yes)
  (in_pos_files yes)
  (dnp no)
  (property "Reference" "J2" (at 86.36 136.652 0) (show_name no) (do_not_autoplace no) (effects (font (size 1.27 1.27))))
  (property "Value" "Conn_01x05_Pin" (at 82.042 120.904 0) (show_name no) (do_not_autoplace no) (effects (font (size 1.27 1.27))))
  (property "Footprint" "" (at 83.82 129.54 0) (hide yes) (show_name no) (do_not_autoplace no) (effects (font (size 1.27 1.27))))
  (property "Datasheet" "" (at 83.82 129.54 0) (hide yes) (show_name no) (do_not_autoplace no) (effects (font (size 1.27 1.27))))
  (property "Description" "Generic connector, single row, 01x05, script generated" (at 83.82 129.54 0) (hide yes) (show_name no) (do_not_autoplace no) (effects (font (size 1.27 1.27))))
  (pin "1")
  (pin "4")
  (pin "2")
  (pin "3")
  (pin "5"))
 (symbol
  (lib_id "Switch:SW_MEC_5E")
  (at 110.49 59.69 0)
  (unit 1)
  (body_style 1)
  (exclude_from_sim no)
  (in_bom yes)
  (on_board yes)
  (in_pos_files yes)
  (dnp no)
  (fields_autoplaced yes)
  (property "Reference" "SW1" (at 110.49 49.53 0) (show_name no) (do_not_autoplace no) (effects (font (size 1.27 1.27))))
  (property "Value" "SW_MEC_5E" (at 110.49 52.07 0) (show_name no) (do_not_autoplace no) (effects (font (size 1.27 1.27))))
  (property "Footprint" "" (at 110.49 52.07 0) (hide yes) (show_name no) (do_not_autoplace no) (effects (font (size 1.27 1.27))))
  (property "Datasheet" "https://www.apem.com/medias/download/MEC_switches_serie_MULTIMEC5E.pdf" (at 110.49 52.07 0) (hide yes) (show_name no) (do_not_autoplace no) (effects (font (size 1.27 1.27))))
  (property "Description" "MEC 5E single pole normally-open tactile switch" (at 110.49 59.69 0) (hide yes) (show_name no) (do_not_autoplace no) (effects (font (size 1.27 1.27))))
  (pin "1")
  (pin "2")
  (pin "3")
  (pin "4"))
 (symbol
  (lib_id "Connector:Conn_01x08_Pin")
  (at 195.58 132.08 0)
  (mirror y)
  (unit 1)
  (body_style 1)
  (exclude_from_sim no)
  (in_bom yes)
  (on_board yes)
  (in_pos_files yes)
  (dnp no)
  (property "Reference" "J4" (at 192.024 144.272 0) (show_name no) (do_not_autoplace no) (effects (font (size 1.27 1.27)) (justify right)))
  (property "Value" "Conn_01x08_Pin" (at 190.5 120.904 0) (show_name no) (do_not_autoplace no) (effects (font (size 1.27 1.27)) (justify right)))
  (property "Footprint" "" (at 195.58 132.08 0) (hide yes) (show_name no) (do_not_autoplace no) (effects (font (size 1.27 1.27))))
  (property "Datasheet" "" (at 195.58 132.08 0) (hide yes) (show_name no) (do_not_autoplace no) (effects (font (size 1.27 1.27))))
  (property "Description" "Generic connector, single row, 01x08, script generated" (at 195.58 132.08 0) (hide yes) (show_name no) (do_not_autoplace no) (effects (font (size 1.27 1.27))))
  (pin "7")
  (pin "4")
  (pin "6")
  (pin "5")
  (pin "8")
  (pin "2")
  (pin "1")
  (pin "3"))
 (symbol
  (lib_id "Device:R")
  (at 167.64 135.89 0)
  (unit 1)
  (body_style 1)
  (exclude_from_sim no)
  (in_bom yes)
  (on_board yes)
  (in_pos_files yes)
  (dnp no)
  (fields_autoplaced yes)
  (property "Reference" "R2" (at 170.18 134.6199 0) (show_name no) (do_not_autoplace no) (effects (font (size 1.27 1.27)) (justify left)))
  (property "Value" "1k" (at 170.18 137.1599 0) (show_name no) (do_not_autoplace no) (effects (font (size 1.27 1.27)) (justify left)))
  (property "Footprint" "" (at 165.862 135.89 90) (hide yes) (show_name no) (do_not_autoplace no) (effects (font (size 1.27 1.27))))
  (property "Datasheet" "" (at 167.64 135.89 0) (hide yes) (show_name no) (do_not_autoplace no) (effects (font (size 1.27 1.27))))
  (property "Description" "Resistor" (at 167.64 135.89 0) (hide yes) (show_name no) (do_not_autoplace no) (effects (font (size 1.27 1.27))))
  (pin "1")
  (pin "2"))
 (symbol
  (lib_id "Device:R")
  (at 140.97 147.32 0)
  (unit 1)
  (body_style 1)
  (exclude_from_sim no)
  (in_bom yes)
  (on_board yes)
  (in_pos_files yes)
  (dnp no)
  (fields_autoplaced yes)
  (property "Reference" "R1" (at 143.51 146.0499 0) (show_name no) (do_not_autoplace no) (effects (font (size 1.27 1.27)) (justify left)))
  (property "Value" "1k" (at 143.51 148.5899 0) (show_name no) (do_not_autoplace no) (effects (font (size 1.27 1.27)) (justify left)))
  (property "Footprint" "" (at 139.192 147.32 90) (hide yes) (show_name no) (do_not_autoplace no) (effects (font (size 1.27 1.27))))
  (property "Datasheet" "" (at 140.97 147.32 0) (hide yes) (show_name no) (do_not_autoplace no) (effects (font (size 1.27 1.27))))
  (property "Description" "Resistor" (at 140.97 147.32 0) (hide yes) (show_name no) (do_not_autoplace no) (effects (font (size 1.27 1.27))))
  (pin "1")
  (pin "2"))
 (symbol
  (lib_id "power:GND")
  (at 140.97 163.83 0)
  (unit 1)
  (body_style 1)
  (exclude_from_sim no)
  (in_bom yes)
  (on_board yes)
  (in_pos_files yes)
  (dnp no)
  (fields_autoplaced yes)
  (property "Reference" "#PWR01" (at 140.97 170.18 0) (hide yes) (show_name no) (do_not_autoplace no) (effects (font (size 1.27 1.27))))
  (property "Value" "GND" (at 140.97 168.91 0) (show_name no) (do_not_autoplace no) (effects (font (size 1.27 1.27))))
  (property "Footprint" "" (at 140.97 163.83 0) (hide yes) (show_name no) (do_not_autoplace no) (effects (font (size 1.27 1.27))))
  (property "Datasheet" "" (at 140.97 163.83 0) (hide yes) (show_name no) (do_not_autoplace no) (effects (font (size 1.27 1.27))))
  (property "Description" "Power symbol creates a global label with name \"GND\" , ground" (at 140.97 163.83 0) (hide yes) (show_name no) (do_not_autoplace no) (effects (font (size 1.27 1.27))))
  (pin "1"))
 (symbol
  (lib_id "Connector:Conn_01x05_Socket")
  (at 167.64 58.42 90)
  (unit 1)
  (body_style 1)
  (exclude_from_sim no)
  (in_bom yes)
  (on_board yes)
  (in_pos_files yes)
  (dnp no)
  (property "Reference" "J6" (at 175.26 60.96 90) (show_name no) (do_not_autoplace no) (effects (font (size 1.27 1.27))))
  (property "Value" "Conn_01x05_Socket" (at 167.132 50.292 90) (show_name no) (do_not_autoplace no) (effects (font (size 1.27 1.27))))
  (property "Footprint" "" (at 167.64 58.42 0) (hide yes) (show_name no) (do_not_autoplace no) (effects (font (size 1.27 1.27))))
  (property "Datasheet" "" (at 167.64 58.42 0) (hide yes) (show_name no) (do_not_autoplace no) (effects (font (size 1.27 1.27))))
  (property "Description" "Generic connector, single row, 01x05, script generated" (at 167.64 58.42 0) (hide yes) (show_name no) (do_not_autoplace no) (effects (font (size 1.27 1.27))))
  (pin "5")
  (pin "1")
  (pin "2")
  (pin "3")
  (pin "4"))
 (symbol
  (lib_id "power:GND")
  (at 121.92 62.23 0)
  (unit 1)
  (body_style 1)
  (exclude_from_sim no)
  (in_bom yes)
  (on_board yes)
  (in_pos_files yes)
  (dnp no)
  (fields_autoplaced yes)
  (property "Reference" "#PWR03" (at 121.92 68.58 0) (hide yes) (show_name no) (do_not_autoplace no) (effects (font (size 1.27 1.27))))
  (property "Value" "GND" (at 121.92 67.31 0) (show_name no) (do_not_autoplace no) (effects (font (size 1.27 1.27))))
  (property "Footprint" "" (at 121.92 62.23 0) (hide yes) (show_name no) (do_not_autoplace no) (effects (font (size 1.27 1.27))))
  (property "Datasheet" "" (at 121.92 62.23 0) (hide yes) (show_name no) (do_not_autoplace no) (effects (font (size 1.27 1.27))))
  (property "Description" "Power symbol creates a global label with name \"GND\" , ground" (at 121.92 62.23 0) (hide yes) (show_name no) (do_not_autoplace no) (effects (font (size 1.27 1.27))))
  (pin "1"))
 (symbol
  (lib_id "Connector:Conn_01x08_Pin")
  (at 83.82 82.55 0)
  (unit 1)
  (body_style 1)
  (exclude_from_sim no)
  (in_bom yes)
  (on_board yes)
  (in_pos_files yes)
  (dnp no)
  (property "Reference" "J1" (at 86.614 94.742 0) (show_name no) (do_not_autoplace no) (effects (font (size 1.27 1.27))))
  (property "Value" "Conn_01x08_Pin" (at 82.042 71.374 0) (show_name no) (do_not_autoplace no) (effects (font (size 1.27 1.27))))
  (property "Footprint" "" (at 83.82 82.55 0) (hide yes) (show_name no) (do_not_autoplace no) (effects (font (size 1.27 1.27))))
  (property "Datasheet" "" (at 83.82 82.55 0) (hide yes) (show_name no) (do_not_autoplace no) (effects (font (size 1.27 1.27))))
  (property "Description" "Generic connector, single row, 01x08, script generated" (at 83.82 82.55 0) (hide yes) (show_name no) (do_not_autoplace no) (effects (font (size 1.27 1.27))))
  (pin "1")
  (pin "2")
  (pin "3")
  (pin "4")
  (pin "5")
  (pin "6")
  (pin "7")
  (pin "8"))
 (symbol
  (lib_id "Connector:Conn_01x10_Pin")
  (at 195.58 85.09 0)
  (mirror y)
  (unit 1)
  (body_style 1)
  (exclude_from_sim no)
  (in_bom yes)
  (on_board yes)
  (in_pos_files yes)
  (dnp no)
  (property "Reference" "J3" (at 192.786 99.822 0) (show_name no) (do_not_autoplace no) (effects (font (size 1.27 1.27))))
  (property "Value" "Conn_01x10_Pin" (at 197.866 71.12 0) (show_name no) (do_not_autoplace no) (effects (font (size 1.27 1.27))))
  (property "Footprint" "" (at 195.58 85.09 0) (hide yes) (show_name no) (do_not_autoplace no) (effects (font (size 1.27 1.27))))
  (property "Datasheet" "" (at 195.58 85.09 0) (hide yes) (show_name no) (do_not_autoplace no) (effects (font (size 1.27 1.27))))
  (property "Description" "Generic connector, single row, 01x10, script generated" (at 195.58 85.09 0) (hide yes) (show_name no) (do_not_autoplace no) (effects (font (size 1.27 1.27))))
  (pin "5")
  (pin "6")
  (pin "7")
  (pin "8")
  (pin "9")
  (pin "10")
  (pin "4")
  (pin "3")
  (pin "2")
  (pin "1"))
 (symbol
  (lib_id "Device:LED")
  (at 167.64 147.32 90)
  (unit 1)
  (body_style 1)
  (exclude_from_sim no)
  (in_bom yes)
  (on_board yes)
  (in_pos_files yes)
  (dnp no)
  (fields_autoplaced yes)
  (property "Reference" "D2" (at 171.45 147.6374 90) (show_name no) (do_not_autoplace no) (effects (font (size 1.27 1.27)) (justify right)))
  (property "Value" "LED" (at 171.45 150.1774 90) (show_name no) (do_not_autoplace no) (effects (font (size 1.27 1.27)) (justify right)))
  (property "Footprint" "" (at 167.64 147.32 0) (hide yes) (show_name no) (do_not_autoplace no) (effects (font (size 1.27 1.27))))
  (property "Datasheet" "" (at 167.64 147.32 0) (hide yes) (show_name no) (do_not_autoplace no) (effects (font (size 1.27 1.27))))
  (property "Description" "Light emitting diode" (at 167.64 147.32 0) (hide yes) (show_name no) (do_not_autoplace no) (effects (font (size 1.27 1.27))))
  (property "Sim.Pins" "1=K 2=A" (at 167.64 147.32 0) (hide yes) (show_name no) (do_not_autoplace no) (effects (font (size 1.27 1.27))))
  (pin "2")
  (pin "1"))
 (symbol
  (lib_id "Device:LED")
  (at 140.97 135.89 90)
  (unit 1)
  (body_style 1)
  (exclude_from_sim no)
  (in_bom yes)
  (on_board yes)
  (in_pos_files yes)
  (dnp no)
  (fields_autoplaced yes)
  (property "Reference" "D1" (at 144.78 136.2074 90) (show_name no) (do_not_autoplace no) (effects (font (size 1.27 1.27)) (justify right)))
  (property "Value" "LED" (at 144.78 138.7474 90) (show_name no) (do_not_autoplace no) (effects (font (size 1.27 1.27)) (justify right)))
  (property "Footprint" "" (at 140.97 135.89 0) (hide yes) (show_name no) (do_not_autoplace no) (effects (font (size 1.27 1.27))))
  (property "Datasheet" "" (at 140.97 135.89 0) (hide yes) (show_name no) (do_not_autoplace no) (effects (font (size 1.27 1.27))))
  (property "Description" "Light emitting diode" (at 140.97 135.89 0) (hide yes) (show_name no) (do_not_autoplace no) (effects (font (size 1.27 1.27))))
  (property "Sim.Pins" "1=K 2=A" (at 140.97 135.89 0) (hide yes) (show_name no) (do_not_autoplace no) (effects (font (size 1.27 1.27))))
  (pin "2")
  (pin "1"))
 (symbol
  (lib_id "Connector:Conn_01x06_Socket")
  (at 138.43 58.42 90)
  (unit 1)
  (body_style 1)
  (exclude_from_sim no)
  (in_bom yes)
  (on_board yes)
  (in_pos_files yes)
  (dnp no)
  (property "Reference" "J5" (at 148.59 61.976 90) (show_name no) (do_not_autoplace no) (effects (font (size 1.27 1.27)) (justify top)))
  (property "Value" "Conn_01x06_Socket" (at 139.954 51.054 90) (show_name no) (do_not_autoplace no) (effects (font (size 1.27 1.27)) (justify top)))
  (property "Footprint" "" (at 138.43 58.42 0) (hide yes) (show_name no) (do_not_autoplace no) (effects (font (size 1.27 1.27))))
  (property "Datasheet" "" (at 138.43 58.42 0) (hide yes) (show_name no) (do_not_autoplace no) (effects (font (size 1.27 1.27))))
  (property "Description" "Generic connector, single row, 01x06, script generated" (at 138.43 58.42 0) (hide yes) (show_name no) (do_not_autoplace no) (effects (font (size 1.27 1.27))))
  (pin "3")
  (pin "1")
  (pin "2")
  (pin "5")
  (pin "6")
  (pin "4"))
 (sheet_instances
  (path ""
   (page "1")))
 (embedded_fonts no))
